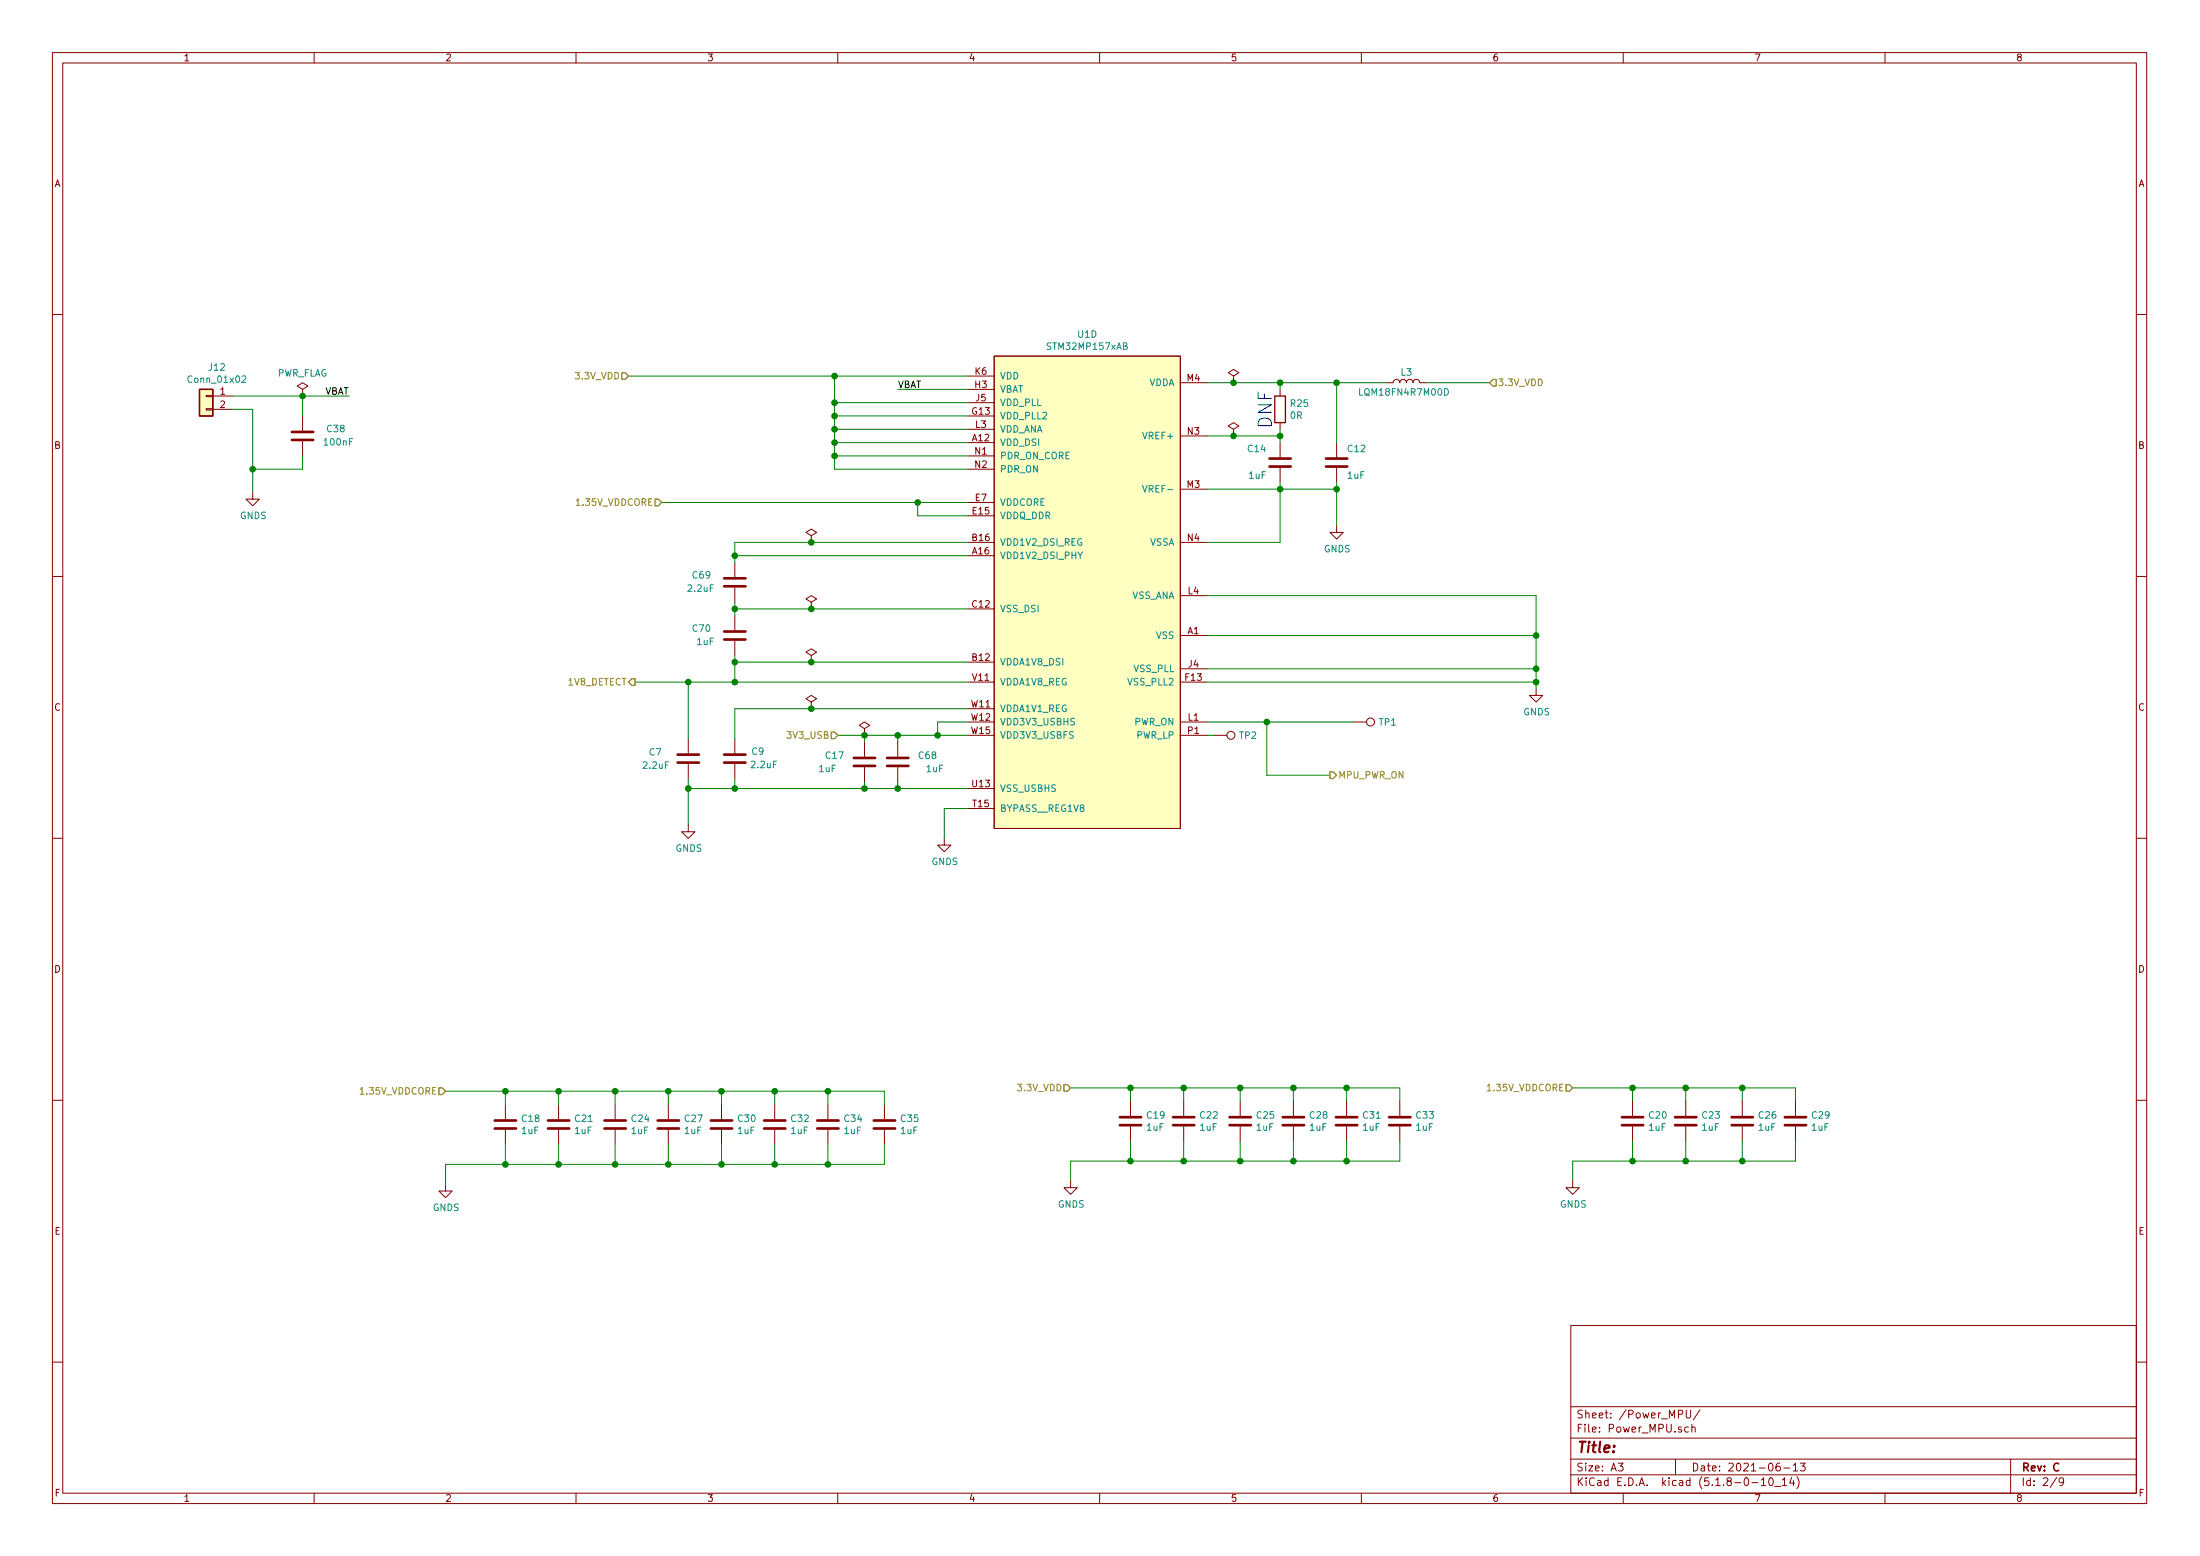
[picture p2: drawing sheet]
EESchema Schematic File Version 4
EELAYER 30 0
EELAYER END
$Descr A3 16535 11693
encoding utf-8
Sheet 2 9
Title ""
Date "2021-06-13"
Rev "C"
Comp ""
Comment1 ""
Comment2 ""
Comment3 ""
Comment4 ""
$EndDescr
$Comp
L power:GNDS #PWR?
U 1 1
P 11550 5175
AR Path="/6046CE0A" Ref="#PWR?"  Part="1" 
AR Path="/6044C48A/6046CE0A" Ref="#PWR026"  Part="1" 
F 0 "#PWR026" H 11550 4925 50  0001 C CNN
F 1 "GNDS" H 11555 5002 50  0000 C CNN
F 2 "" H 11550 5175 50  0001 C CNN
F 3 "" H 11550 5175 50  0001 C CNN
	1    11550 5175
	1    0    0    -1  
$EndComp
$Comp
L Device:C C?
U 1 1
P 6500 5725
AR Path="/6046CFB5" Ref="C?"  Part="1" 
AR Path="/6044C48A/6046CFB5" Ref="C17"  Part="1" 
F 0 "C17" H 6200 5775 50  0000 L CNN
F 1 "1uF" H 6150 5675 50  0000 L CNN
F 2 "Capacitor_SMD:C_0402_1005Metric_Pad0.74x0.62mm_HandSolder" H 6538 5575 50  0001 C CNN
F 3 "https://datasheet.lcsc.com/szlcsc/1810201223_Taiyo-Yuden-LMK105BJ105KV-F_C87145.pdf" H 6500 5725 50  0001 C CNN
F 4 "Taiyo Yuden" H 6500 5725 50  0001 C CNN "Mfr"
F 5 "LMK105BJ105KV-F" H 6500 5725 50  0001 C CNN "PartNo"
F 6 "C52923" H 6500 5725 50  0001 C CNN "LCSC"
F 7 "~" H 6500 5725 50  0001 C CNN "Comment"
F 8 "~" H 6500 5725 50  0001 C CNN "Mouser"
	1    6500 5725
	1    0    0    -1  
$EndComp
Wire Wire Line
	5175 5925 5175 6200
$Comp
L power:GNDS #PWR?
U 1 1
P 5175 6200
AR Path="/6046CFBC" Ref="#PWR?"  Part="1" 
AR Path="/6044C48A/6046CFBC" Ref="#PWR025"  Part="1" 
F 0 "#PWR025" H 5175 5950 50  0001 C CNN
F 1 "GNDS" H 5180 6027 50  0000 C CNN
F 2 "" H 5175 6200 50  0001 C CNN
F 3 "" H 5175 6200 50  0001 C CNN
	1    5175 6200
	1    0    0    -1  
$EndComp
Wire Wire Line
	7050 5525 7050 5425
$Comp
L Device:C C?
U 1 1
P 3800 8450
AR Path="/5FF50A66" Ref="C?"  Part="1" 
AR Path="/6044C48A/5FF50A66" Ref="C18"  Part="1" 
F 0 "C18" H 3915 8496 50  0000 L CNN
F 1 "1uF" H 3915 8405 50  0000 L CNN
F 2 "Capacitor_SMD:C_0402_1005Metric_Pad0.74x0.62mm_HandSolder" H 3838 8300 50  0001 C CNN
F 3 "https://datasheet.lcsc.com/szlcsc/1810201223_Taiyo-Yuden-LMK105BJ105KV-F_C87145.pdf" H 3800 8450 50  0001 C CNN
F 4 "Taiyo Yuden" H 3800 8450 50  0001 C CNN "Mfr"
F 5 "LMK105BJ105KV-F" H 3800 8450 50  0001 C CNN "PartNo"
F 6 "C52923" H 3800 8450 50  0001 C CNN "LCSC"
F 7 "~" H 3800 8450 50  0001 C CNN "Comment"
F 8 "~" H 3800 8450 50  0001 C CNN "Mouser"
	1    3800 8450
	1    0    0    -1  
$EndComp
Wire Wire Line
	6650 8200 6225 8200
Wire Wire Line
	3800 8300 3800 8200
Connection ~ 3800 8200
Wire Wire Line
	3800 8200 3350 8200
Wire Wire Line
	3800 8600 3800 8750
Wire Wire Line
	3800 8750 3350 8750
Wire Wire Line
	3350 8750 3350 8900
$Comp
L power:GNDS #PWR029
U 1 1
P 3350 8900
F 0 "#PWR029" H 3350 8650 50  0001 C CNN
F 1 "GNDS" H 3355 8727 50  0000 C CNN
F 2 "" H 3350 8900 50  0001 C CNN
F 3 "" H 3350 8900 50  0001 C CNN
	1    3350 8900
	1    0    0    -1  
$EndComp
Connection ~ 3800 8750
$Comp
L Device:C C?
U 1 1
P 4200 8450
AR Path="/6000B640" Ref="C?"  Part="1" 
AR Path="/6044C48A/6000B640" Ref="C21"  Part="1" 
F 0 "C21" H 4315 8496 50  0000 L CNN
F 1 "1uF" H 4315 8405 50  0000 L CNN
F 2 "Capacitor_SMD:C_0402_1005Metric_Pad0.74x0.62mm_HandSolder" H 4238 8300 50  0001 C CNN
F 3 "https://datasheet.lcsc.com/szlcsc/1810201223_Taiyo-Yuden-LMK105BJ105KV-F_C87145.pdf" H 4200 8450 50  0001 C CNN
F 4 "Taiyo Yuden" H 4200 8450 50  0001 C CNN "Mfr"
F 5 "LMK105BJ105KV-F" H 4200 8450 50  0001 C CNN "PartNo"
F 6 "C52923" H 4200 8450 50  0001 C CNN "LCSC"
F 7 "~" H 4200 8450 50  0001 C CNN "Comment"
F 8 "~" H 4200 8450 50  0001 C CNN "Mouser"
	1    4200 8450
	1    0    0    -1  
$EndComp
Wire Wire Line
	4200 8300 4200 8200
Wire Wire Line
	4200 8600 4200 8750
$Comp
L Device:C C?
U 1 1
P 4625 8450
AR Path="/60031D34" Ref="C?"  Part="1" 
AR Path="/6044C48A/60031D34" Ref="C24"  Part="1" 
F 0 "C24" H 4740 8496 50  0000 L CNN
F 1 "1uF" H 4740 8405 50  0000 L CNN
F 2 "Capacitor_SMD:C_0402_1005Metric_Pad0.74x0.62mm_HandSolder" H 4663 8300 50  0001 C CNN
F 3 "https://datasheet.lcsc.com/szlcsc/1810201223_Taiyo-Yuden-LMK105BJ105KV-F_C87145.pdf" H 4625 8450 50  0001 C CNN
F 4 "Taiyo Yuden" H 4625 8450 50  0001 C CNN "Mfr"
F 5 "LMK105BJ105KV-F" H 4625 8450 50  0001 C CNN "PartNo"
F 6 "C52923" H 4625 8450 50  0001 C CNN "LCSC"
F 7 "~" H 4625 8450 50  0001 C CNN "Comment"
F 8 "~" H 4625 8450 50  0001 C CNN "Mouser"
	1    4625 8450
	1    0    0    -1  
$EndComp
Wire Wire Line
	4625 8300 4625 8200
Wire Wire Line
	4625 8600 4625 8750
$Comp
L Device:C C?
U 1 1
P 5025 8450
AR Path="/60058B96" Ref="C?"  Part="1" 
AR Path="/6044C48A/60058B96" Ref="C27"  Part="1" 
F 0 "C27" H 5140 8496 50  0000 L CNN
F 1 "1uF" H 5140 8405 50  0000 L CNN
F 2 "Capacitor_SMD:C_0402_1005Metric_Pad0.74x0.62mm_HandSolder" H 5063 8300 50  0001 C CNN
F 3 "https://datasheet.lcsc.com/szlcsc/1810201223_Taiyo-Yuden-LMK105BJ105KV-F_C87145.pdf" H 5025 8450 50  0001 C CNN
F 4 "Taiyo Yuden" H 5025 8450 50  0001 C CNN "Mfr"
F 5 "LMK105BJ105KV-F" H 5025 8450 50  0001 C CNN "PartNo"
F 6 "C52923" H 5025 8450 50  0001 C CNN "LCSC"
F 7 "~" H 5025 8450 50  0001 C CNN "Comment"
F 8 "~" H 5025 8450 50  0001 C CNN "Mouser"
	1    5025 8450
	1    0    0    -1  
$EndComp
Wire Wire Line
	5025 8300 5025 8200
Wire Wire Line
	5025 8600 5025 8750
$Comp
L Device:C C?
U 1 1
P 5425 8450
AR Path="/600803D3" Ref="C?"  Part="1" 
AR Path="/6044C48A/600803D3" Ref="C30"  Part="1" 
F 0 "C30" H 5540 8496 50  0000 L CNN
F 1 "1uF" H 5540 8405 50  0000 L CNN
F 2 "Capacitor_SMD:C_0402_1005Metric_Pad0.74x0.62mm_HandSolder" H 5463 8300 50  0001 C CNN
F 3 "https://datasheet.lcsc.com/szlcsc/1810201223_Taiyo-Yuden-LMK105BJ105KV-F_C87145.pdf" H 5425 8450 50  0001 C CNN
F 4 "Taiyo Yuden" H 5425 8450 50  0001 C CNN "Mfr"
F 5 "LMK105BJ105KV-F" H 5425 8450 50  0001 C CNN "PartNo"
F 6 "C52923" H 5425 8450 50  0001 C CNN "LCSC"
F 7 "~" H 5425 8450 50  0001 C CNN "Comment"
F 8 "~" H 5425 8450 50  0001 C CNN "Mouser"
	1    5425 8450
	1    0    0    -1  
$EndComp
Wire Wire Line
	5425 8300 5425 8200
Wire Wire Line
	5425 8600 5425 8750
$Comp
L Device:C C?
U 1 1
P 5825 8450
AR Path="/600A87DD" Ref="C?"  Part="1" 
AR Path="/6044C48A/600A87DD" Ref="C32"  Part="1" 
F 0 "C32" H 5940 8496 50  0000 L CNN
F 1 "1uF" H 5940 8405 50  0000 L CNN
F 2 "Capacitor_SMD:C_0402_1005Metric_Pad0.74x0.62mm_HandSolder" H 5863 8300 50  0001 C CNN
F 3 "https://datasheet.lcsc.com/szlcsc/1810201223_Taiyo-Yuden-LMK105BJ105KV-F_C87145.pdf" H 5825 8450 50  0001 C CNN
F 4 "Taiyo Yuden" H 5825 8450 50  0001 C CNN "Mfr"
F 5 "LMK105BJ105KV-F" H 5825 8450 50  0001 C CNN "PartNo"
F 6 "C52923" H 5825 8450 50  0001 C CNN "LCSC"
F 7 "~" H 5825 8450 50  0001 C CNN "Comment"
F 8 "~" H 5825 8450 50  0001 C CNN "Mouser"
	1    5825 8450
	1    0    0    -1  
$EndComp
Wire Wire Line
	5825 8300 5825 8200
Wire Wire Line
	5825 8600 5825 8750
$Comp
L Device:C C?
U 1 1
P 6225 8450
AR Path="/600D14FC" Ref="C?"  Part="1" 
AR Path="/6044C48A/600D14FC" Ref="C34"  Part="1" 
F 0 "C34" H 6340 8496 50  0000 L CNN
F 1 "1uF" H 6340 8405 50  0000 L CNN
F 2 "Capacitor_SMD:C_0402_1005Metric_Pad0.74x0.62mm_HandSolder" H 6263 8300 50  0001 C CNN
F 3 "https://datasheet.lcsc.com/szlcsc/1810201223_Taiyo-Yuden-LMK105BJ105KV-F_C87145.pdf" H 6225 8450 50  0001 C CNN
F 4 "Taiyo Yuden" H 6225 8450 50  0001 C CNN "Mfr"
F 5 "LMK105BJ105KV-F" H 6225 8450 50  0001 C CNN "PartNo"
F 6 "C52923" H 6225 8450 50  0001 C CNN "LCSC"
F 7 "~" H 6225 8450 50  0001 C CNN "Comment"
F 8 "~" H 6225 8450 50  0001 C CNN "Mouser"
	1    6225 8450
	1    0    0    -1  
$EndComp
Wire Wire Line
	6225 8300 6225 8200
Wire Wire Line
	6225 8600 6225 8750
$Comp
L Device:C C?
U 1 1
P 6650 8450
AR Path="/600FAA91" Ref="C?"  Part="1" 
AR Path="/6044C48A/600FAA91" Ref="C35"  Part="1" 
F 0 "C35" H 6765 8496 50  0000 L CNN
F 1 "1uF" H 6765 8405 50  0000 L CNN
F 2 "Capacitor_SMD:C_0402_1005Metric_Pad0.74x0.62mm_HandSolder" H 6688 8300 50  0001 C CNN
F 3 "https://datasheet.lcsc.com/szlcsc/1810201223_Taiyo-Yuden-LMK105BJ105KV-F_C87145.pdf" H 6650 8450 50  0001 C CNN
F 4 "Taiyo Yuden" H 6650 8450 50  0001 C CNN "Mfr"
F 5 "LMK105BJ105KV-F" H 6650 8450 50  0001 C CNN "PartNo"
F 6 "C52923" H 6650 8450 50  0001 C CNN "LCSC"
F 7 "~" H 6650 8450 50  0001 C CNN "Comment"
F 8 "~" H 6650 8450 50  0001 C CNN "Mouser"
	1    6650 8450
	1    0    0    -1  
$EndComp
Wire Wire Line
	6650 8300 6650 8200
Wire Wire Line
	6650 8600 6650 8750
Connection ~ 4200 8200
Wire Wire Line
	4200 8200 3800 8200
Connection ~ 4625 8200
Wire Wire Line
	4625 8200 4200 8200
Connection ~ 5025 8200
Wire Wire Line
	5025 8200 4625 8200
Connection ~ 5425 8200
Wire Wire Line
	5425 8200 5025 8200
Connection ~ 5825 8200
Wire Wire Line
	5825 8200 5425 8200
Connection ~ 6225 8200
Connection ~ 4200 8750
Wire Wire Line
	4200 8750 4625 8750
Connection ~ 4625 8750
Wire Wire Line
	4625 8750 5025 8750
Connection ~ 5025 8750
Wire Wire Line
	5025 8750 5425 8750
Connection ~ 5425 8750
Wire Wire Line
	5425 8750 5825 8750
Connection ~ 5825 8750
Wire Wire Line
	5825 8750 6225 8750
Connection ~ 6225 8750
Wire Wire Line
	6225 8750 6650 8750
$Comp
L Device:C C?
U 1 1
P 8500 8425
AR Path="/601B4546" Ref="C?"  Part="1" 
AR Path="/6044C48A/601B4546" Ref="C19"  Part="1" 
F 0 "C19" H 8615 8471 50  0000 L CNN
F 1 "1uF" H 8615 8380 50  0000 L CNN
F 2 "Capacitor_SMD:C_0402_1005Metric_Pad0.74x0.62mm_HandSolder" H 8538 8275 50  0001 C CNN
F 3 "https://datasheet.lcsc.com/szlcsc/1810201223_Taiyo-Yuden-LMK105BJ105KV-F_C87145.pdf" H 8500 8425 50  0001 C CNN
F 4 "Taiyo Yuden" H 8500 8425 50  0001 C CNN "Mfr"
F 5 "LMK105BJ105KV-F" H 8500 8425 50  0001 C CNN "PartNo"
F 6 "C52923" H 8500 8425 50  0001 C CNN "LCSC"
F 7 "~" H 8500 8425 50  0001 C CNN "Comment"
F 8 "~" H 8500 8425 50  0001 C CNN "Mouser"
	1    8500 8425
	1    0    0    -1  
$EndComp
Wire Wire Line
	8500 8275 8500 8175
Connection ~ 8500 8175
Wire Wire Line
	8500 8175 8050 8175
Wire Wire Line
	8500 8575 8500 8725
Wire Wire Line
	8500 8725 8050 8725
Wire Wire Line
	8050 8725 8050 8875
$Comp
L power:GNDS #PWR031
U 1 1
P 8050 8875
F 0 "#PWR031" H 8050 8625 50  0001 C CNN
F 1 "GNDS" H 8055 8702 50  0000 C CNN
F 2 "" H 8050 8875 50  0001 C CNN
F 3 "" H 8050 8875 50  0001 C CNN
	1    8050 8875
	1    0    0    -1  
$EndComp
Wire Wire Line
	8500 8725 8900 8725
Connection ~ 8500 8725
$Comp
L Device:C C?
U 1 1
P 8900 8425
AR Path="/601B4564" Ref="C?"  Part="1" 
AR Path="/6044C48A/601B4564" Ref="C22"  Part="1" 
F 0 "C22" H 9015 8471 50  0000 L CNN
F 1 "1uF" H 9015 8380 50  0000 L CNN
F 2 "Capacitor_SMD:C_0402_1005Metric_Pad0.74x0.62mm_HandSolder" H 8938 8275 50  0001 C CNN
F 3 "https://datasheet.lcsc.com/szlcsc/1810201223_Taiyo-Yuden-LMK105BJ105KV-F_C87145.pdf" H 8900 8425 50  0001 C CNN
F 4 "Taiyo Yuden" H 8900 8425 50  0001 C CNN "Mfr"
F 5 "LMK105BJ105KV-F" H 8900 8425 50  0001 C CNN "PartNo"
F 6 "C52923" H 8900 8425 50  0001 C CNN "LCSC"
F 7 "~" H 8900 8425 50  0001 C CNN "Comment"
F 8 "~" H 8900 8425 50  0001 C CNN "Mouser"
	1    8900 8425
	1    0    0    -1  
$EndComp
Wire Wire Line
	8900 8275 8900 8175
Wire Wire Line
	8900 8575 8900 8725
$Comp
L Device:C C?
U 1 1
P 9325 8425
AR Path="/601B456E" Ref="C?"  Part="1" 
AR Path="/6044C48A/601B456E" Ref="C25"  Part="1" 
F 0 "C25" H 9440 8471 50  0000 L CNN
F 1 "1uF" H 9440 8380 50  0000 L CNN
F 2 "Capacitor_SMD:C_0402_1005Metric_Pad0.74x0.62mm_HandSolder" H 9363 8275 50  0001 C CNN
F 3 "https://datasheet.lcsc.com/szlcsc/1810201223_Taiyo-Yuden-LMK105BJ105KV-F_C87145.pdf" H 9325 8425 50  0001 C CNN
F 4 "Taiyo Yuden" H 9325 8425 50  0001 C CNN "Mfr"
F 5 "LMK105BJ105KV-F" H 9325 8425 50  0001 C CNN "PartNo"
F 6 "C52923" H 9325 8425 50  0001 C CNN "LCSC"
F 7 "~" H 9325 8425 50  0001 C CNN "Comment"
F 8 "~" H 9325 8425 50  0001 C CNN "Mouser"
	1    9325 8425
	1    0    0    -1  
$EndComp
Wire Wire Line
	9325 8275 9325 8175
Wire Wire Line
	9325 8575 9325 8725
$Comp
L Device:C C?
U 1 1
P 9725 8425
AR Path="/601B4578" Ref="C?"  Part="1" 
AR Path="/6044C48A/601B4578" Ref="C28"  Part="1" 
F 0 "C28" H 9840 8471 50  0000 L CNN
F 1 "1uF" H 9840 8380 50  0000 L CNN
F 2 "Capacitor_SMD:C_0402_1005Metric_Pad0.74x0.62mm_HandSolder" H 9763 8275 50  0001 C CNN
F 3 "https://datasheet.lcsc.com/szlcsc/1810201223_Taiyo-Yuden-LMK105BJ105KV-F_C87145.pdf" H 9725 8425 50  0001 C CNN
F 4 "Taiyo Yuden" H 9725 8425 50  0001 C CNN "Mfr"
F 5 "LMK105BJ105KV-F" H 9725 8425 50  0001 C CNN "PartNo"
F 6 "C52923" H 9725 8425 50  0001 C CNN "LCSC"
F 7 "~" H 9725 8425 50  0001 C CNN "Comment"
F 8 "~" H 9725 8425 50  0001 C CNN "Mouser"
	1    9725 8425
	1    0    0    -1  
$EndComp
Wire Wire Line
	9725 8275 9725 8175
Wire Wire Line
	9725 8575 9725 8725
$Comp
L Device:C C?
U 1 1
P 10125 8425
AR Path="/601B4582" Ref="C?"  Part="1" 
AR Path="/6044C48A/601B4582" Ref="C31"  Part="1" 
F 0 "C31" H 10240 8471 50  0000 L CNN
F 1 "1uF" H 10240 8380 50  0000 L CNN
F 2 "Capacitor_SMD:C_0402_1005Metric_Pad0.74x0.62mm_HandSolder" H 10163 8275 50  0001 C CNN
F 3 "https://datasheet.lcsc.com/szlcsc/1810201223_Taiyo-Yuden-LMK105BJ105KV-F_C87145.pdf" H 10125 8425 50  0001 C CNN
F 4 "Taiyo Yuden" H 10125 8425 50  0001 C CNN "Mfr"
F 5 "LMK105BJ105KV-F" H 10125 8425 50  0001 C CNN "PartNo"
F 6 "C52923" H 10125 8425 50  0001 C CNN "LCSC"
F 7 "~" H 10125 8425 50  0001 C CNN "Comment"
F 8 "~" H 10125 8425 50  0001 C CNN "Mouser"
	1    10125 8425
	1    0    0    -1  
$EndComp
Wire Wire Line
	10125 8275 10125 8175
Wire Wire Line
	10125 8575 10125 8725
$Comp
L Device:C C?
U 1 1
P 10525 8425
AR Path="/601B458C" Ref="C?"  Part="1" 
AR Path="/6044C48A/601B458C" Ref="C33"  Part="1" 
F 0 "C33" H 10640 8471 50  0000 L CNN
F 1 "1uF" H 10640 8380 50  0000 L CNN
F 2 "Capacitor_SMD:C_0402_1005Metric_Pad0.74x0.62mm_HandSolder" H 10563 8275 50  0001 C CNN
F 3 "https://datasheet.lcsc.com/szlcsc/1810201223_Taiyo-Yuden-LMK105BJ105KV-F_C87145.pdf" H 10525 8425 50  0001 C CNN
F 4 "Taiyo Yuden" H 10525 8425 50  0001 C CNN "Mfr"
F 5 "LMK105BJ105KV-F" H 10525 8425 50  0001 C CNN "PartNo"
F 6 "C52923" H 10525 8425 50  0001 C CNN "LCSC"
F 7 "~" H 10525 8425 50  0001 C CNN "Comment"
F 8 "~" H 10525 8425 50  0001 C CNN "Mouser"
	1    10525 8425
	1    0    0    -1  
$EndComp
Connection ~ 8900 8175
Wire Wire Line
	8900 8175 8500 8175
Connection ~ 9325 8175
Wire Wire Line
	9325 8175 8900 8175
Connection ~ 9725 8175
Wire Wire Line
	9725 8175 9325 8175
Connection ~ 10125 8175
Wire Wire Line
	10125 8175 9725 8175
Wire Wire Line
	10525 8175 10125 8175
Connection ~ 8900 8725
Wire Wire Line
	8900 8725 9325 8725
Connection ~ 9325 8725
Wire Wire Line
	9325 8725 9725 8725
Connection ~ 9725 8725
Wire Wire Line
	9725 8725 10125 8725
Connection ~ 10125 8725
Wire Wire Line
	10125 8725 10525 8725
$Comp
L Device:C C?
U 1 1
P 12275 8425
AR Path="/60293373" Ref="C?"  Part="1" 
AR Path="/6044C48A/60293373" Ref="C20"  Part="1" 
F 0 "C20" H 12390 8471 50  0000 L CNN
F 1 "1uF" H 12390 8380 50  0000 L CNN
F 2 "Capacitor_SMD:C_0402_1005Metric_Pad0.74x0.62mm_HandSolder" H 12313 8275 50  0001 C CNN
F 3 "https://datasheet.lcsc.com/szlcsc/1810201223_Taiyo-Yuden-LMK105BJ105KV-F_C87145.pdf" H 12275 8425 50  0001 C CNN
F 4 "Taiyo Yuden" H 12275 8425 50  0001 C CNN "Mfr"
F 5 "LMK105BJ105KV-F" H 12275 8425 50  0001 C CNN "PartNo"
F 6 "C52923" H 12275 8425 50  0001 C CNN "LCSC"
F 7 "~" H 12275 8425 50  0001 C CNN "Comment"
F 8 "~" H 12275 8425 50  0001 C CNN "Mouser"
	1    12275 8425
	1    0    0    -1  
$EndComp
Wire Wire Line
	12275 8275 12275 8175
Connection ~ 12275 8175
Wire Wire Line
	12275 8175 11825 8175
Wire Wire Line
	12275 8575 12275 8725
Wire Wire Line
	12275 8725 11825 8725
Wire Wire Line
	11825 8725 11825 8875
$Comp
L power:GNDS #PWR033
U 1 1
P 11825 8875
F 0 "#PWR033" H 11825 8625 50  0001 C CNN
F 1 "GNDS" H 11830 8702 50  0000 C CNN
F 2 "" H 11825 8875 50  0001 C CNN
F 3 "" H 11825 8875 50  0001 C CNN
	1    11825 8875
	1    0    0    -1  
$EndComp
Wire Wire Line
	12275 8725 12675 8725
Connection ~ 12275 8725
$Comp
L Device:C C?
U 1 1
P 12675 8425
AR Path="/6029338A" Ref="C?"  Part="1" 
AR Path="/6044C48A/6029338A" Ref="C23"  Part="1" 
F 0 "C23" H 12790 8471 50  0000 L CNN
F 1 "1uF" H 12790 8380 50  0000 L CNN
F 2 "Capacitor_SMD:C_0402_1005Metric_Pad0.74x0.62mm_HandSolder" H 12713 8275 50  0001 C CNN
F 3 "https://datasheet.lcsc.com/szlcsc/1810201223_Taiyo-Yuden-LMK105BJ105KV-F_C87145.pdf" H 12675 8425 50  0001 C CNN
F 4 "Taiyo Yuden" H 12675 8425 50  0001 C CNN "Mfr"
F 5 "LMK105BJ105KV-F" H 12675 8425 50  0001 C CNN "PartNo"
F 6 "C52923" H 12675 8425 50  0001 C CNN "LCSC"
F 7 "~" H 12675 8425 50  0001 C CNN "Comment"
F 8 "~" H 12675 8425 50  0001 C CNN "Mouser"
	1    12675 8425
	1    0    0    -1  
$EndComp
Wire Wire Line
	12675 8275 12675 8175
Wire Wire Line
	12675 8575 12675 8725
$Comp
L Device:C C?
U 1 1
P 13100 8425
AR Path="/60293394" Ref="C?"  Part="1" 
AR Path="/6044C48A/60293394" Ref="C26"  Part="1" 
F 0 "C26" H 13215 8471 50  0000 L CNN
F 1 "1uF" H 13215 8380 50  0000 L CNN
F 2 "Capacitor_SMD:C_0402_1005Metric_Pad0.74x0.62mm_HandSolder" H 13138 8275 50  0001 C CNN
F 3 "https://datasheet.lcsc.com/szlcsc/1810201223_Taiyo-Yuden-LMK105BJ105KV-F_C87145.pdf" H 13100 8425 50  0001 C CNN
F 4 "Taiyo Yuden" H 13100 8425 50  0001 C CNN "Mfr"
F 5 "LMK105BJ105KV-F" H 13100 8425 50  0001 C CNN "PartNo"
F 6 "C52923" H 13100 8425 50  0001 C CNN "LCSC"
F 7 "~" H 13100 8425 50  0001 C CNN "Comment"
F 8 "~" H 13100 8425 50  0001 C CNN "Mouser"
	1    13100 8425
	1    0    0    -1  
$EndComp
Wire Wire Line
	13100 8275 13100 8175
Wire Wire Line
	13100 8575 13100 8725
$Comp
L Device:C C?
U 1 1
P 13500 8425
AR Path="/6029339E" Ref="C?"  Part="1" 
AR Path="/6044C48A/6029339E" Ref="C29"  Part="1" 
F 0 "C29" H 13615 8471 50  0000 L CNN
F 1 "1uF" H 13615 8380 50  0000 L CNN
F 2 "Capacitor_SMD:C_0402_1005Metric_Pad0.74x0.62mm_HandSolder" H 13538 8275 50  0001 C CNN
F 3 "https://datasheet.lcsc.com/szlcsc/1810201223_Taiyo-Yuden-LMK105BJ105KV-F_C87145.pdf" H 13500 8425 50  0001 C CNN
F 4 "Taiyo Yuden" H 13500 8425 50  0001 C CNN "Mfr"
F 5 "LMK105BJ105KV-F" H 13500 8425 50  0001 C CNN "PartNo"
F 6 "C52923" H 13500 8425 50  0001 C CNN "LCSC"
F 7 "~" H 13500 8425 50  0001 C CNN "Comment"
F 8 "~" H 13500 8425 50  0001 C CNN "Mouser"
	1    13500 8425
	1    0    0    -1  
$EndComp
Wire Wire Line
	13500 8275 13500 8175
Wire Wire Line
	13500 8575 13500 8725
Connection ~ 12675 8175
Wire Wire Line
	12675 8175 12275 8175
Connection ~ 13100 8175
Wire Wire Line
	13100 8175 12675 8175
Wire Wire Line
	13500 8175 13100 8175
Connection ~ 12675 8725
Wire Wire Line
	12675 8725 13100 8725
Connection ~ 13100 8725
Wire Wire Line
	13100 8725 13500 8725
Wire Wire Line
	6500 5525 6300 5525
Connection ~ 6500 5525
Text HLabel 6300 5525 0    50   Input ~ 0
3V3_USB
Wire Wire Line
	3800 8750 4200 8750
Wire Wire Line
	5825 8200 6225 8200
Wire Wire Line
	10525 8175 10525 8275
Wire Wire Line
	7275 5525 7050 5525
Wire Wire Line
	7275 5425 7050 5425
$Comp
L Device:L L?
U 1 1
P 10575 2875
AR Path="/6046CF1F" Ref="L?"  Part="1" 
AR Path="/6044C48A/6046CF1F" Ref="L3"  Part="1" 
F 0 "L3" V 10650 2875 50  0000 C CNN
F 1 "LQM18FN4R7M00D " V 10500 2875 50  0000 C CNN
F 2 "Inductor_SMD:L_0603_1608Metric_Pad1.05x0.95mm_HandSolder" H 10575 2875 50  0001 C CNN
F 3 "https://www.mouser.co.uk/datasheet/2/281/JELF243B-0012-1633801.pdf" H 10575 2875 50  0001 C CNN
F 4 "~" H 10575 2875 50  0001 C CNN "Mfr"
F 5 "~" H 10575 2875 50  0001 C CNN "PartNo"
F 6 "~" H 10575 2875 50  0001 C CNN "LCSC"
F 7 "~" H 10575 2875 50  0001 C CNN "Comment"
F 8 "81-LQM18FN4R7M00D " H 10575 2875 50  0001 C CNN "Mouser"
	1    10575 2875
	0    1    -1   0   
$EndComp
$Comp
L Device:C C?
U 1 1
P 9625 3475
AR Path="/6046CF55" Ref="C?"  Part="1" 
AR Path="/6044C48A/6046CF55" Ref="C14"  Part="1" 
F 0 "C14" H 9725 3375 50  0000 L CNN
F 1 "1uF" H 9725 3575 50  0000 L CNN
F 2 "Capacitor_SMD:C_0402_1005Metric_Pad0.74x0.62mm_HandSolder" H 9663 3325 50  0001 C CNN
F 3 "https://datasheet.lcsc.com/szlcsc/1810201223_Taiyo-Yuden-LMK105BJ105KV-F_C87145.pdf" H 9625 3475 50  0001 C CNN
F 4 "Taiyo Yuden" H 9625 3475 50  0001 C CNN "Mfr"
F 5 "LMK105BJ105KV-F" H 9625 3475 50  0001 C CNN "PartNo"
F 6 "C52923" H 9625 3475 50  0001 C CNN "LCSC"
F 7 "~" H 9625 3475 50  0001 C CNN "Comment"
F 8 "~" H 9625 3475 50  0001 C CNN "Mouser"
	1    9625 3475
	-1   0    0    1   
$EndComp
$Comp
L Device:C C?
U 1 1
P 10050 3475
AR Path="/6046CF3F" Ref="C?"  Part="1" 
AR Path="/6044C48A/6046CF3F" Ref="C12"  Part="1" 
F 0 "C12" H 10125 3375 50  0000 L CNN
F 1 "1uF" H 10125 3575 50  0000 L CNN
F 2 "Capacitor_SMD:C_0402_1005Metric_Pad0.74x0.62mm_HandSolder" H 10088 3325 50  0001 C CNN
F 3 "https://datasheet.lcsc.com/szlcsc/1810201223_Taiyo-Yuden-LMK105BJ105KV-F_C87145.pdf" H 10050 3475 50  0001 C CNN
F 4 "Taiyo Yuden" H 10050 3475 50  0001 C CNN "Mfr"
F 5 "LMK105BJ105KV-F" H 10050 3475 50  0001 C CNN "PartNo"
F 6 "C52923" H 10050 3475 50  0001 C CNN "LCSC"
F 7 "~" H 10050 3475 50  0001 C CNN "Comment"
F 8 "~" H 10050 3475 50  0001 C CNN "Mouser"
	1    10050 3475
	1    0    0    1   
$EndComp
Wire Wire Line
	9075 4475 11550 4475
Wire Wire Line
	7275 3225 6275 3225
Wire Wire Line
	7275 3125 6275 3125
Connection ~ 6275 3125
Wire Wire Line
	6275 3125 6275 3225
Wire Wire Line
	10525 8575 10525 8725
$Comp
L power:PWR_FLAG #FLG?
U 1 1
P 6500 5525
AR Path="/5FBD70AB/60330FAB" Ref="#FLG?"  Part="1" 
AR Path="/6044C48A/60330FAB" Ref="#FLG0104"  Part="1" 
F 0 "#FLG0104" H 6500 5600 50  0001 C CNN
F 1 "PWR_FLAG" H 6500 5698 50  0001 C CNN
F 2 "" H 6500 5525 50  0001 C CNN
F 3 "~" H 6500 5525 50  0001 C CNN
	1    6500 5525
	1    0    0    -1  
$EndComp
Wire Wire Line
	5175 5125 4775 5125
$Comp
L power:GNDS #PWR06
U 1 1
P 10050 3950
F 0 "#PWR06" H 10050 3700 50  0001 C CNN
F 1 "GNDS" H 10055 3777 50  0000 C CNN
F 2 "" H 10050 3950 50  0001 C CNN
F 3 "" H 10050 3950 50  0001 C CNN
	1    10050 3950
	1    0    0    -1  
$EndComp
Wire Wire Line
	9075 4075 9625 4075
Wire Wire Line
	9625 4075 9625 3675
Wire Wire Line
	9625 3675 9075 3675
Wire Wire Line
	9625 3625 9625 3675
Connection ~ 9625 3675
Wire Wire Line
	9625 3325 9625 3275
Wire Wire Line
	9625 3275 9275 3275
Wire Wire Line
	9625 3675 10050 3675
Wire Wire Line
	10050 3675 10050 3625
Wire Wire Line
	10050 3950 10050 3675
Connection ~ 10050 3675
Wire Wire Line
	10050 3325 10050 2875
Connection ~ 10050 2875
Wire Wire Line
	10050 2875 10425 2875
Wire Wire Line
	10725 2875 11200 2875
Wire Wire Line
	9075 2875 9275 2875
Wire Wire Line
	9625 2925 9625 2875
Connection ~ 9625 2875
Wire Wire Line
	9625 2875 10050 2875
Wire Wire Line
	9625 3225 9625 3275
Connection ~ 9625 3275
Wire Wire Line
	7275 3025 6275 3025
Connection ~ 6275 3025
Wire Wire Line
	6275 3025 6275 3125
Wire Wire Line
	7275 3325 6275 3325
Wire Wire Line
	6275 3325 6275 3225
Connection ~ 6275 3225
Wire Wire Line
	7275 3875 6900 3875
Wire Wire Line
	6900 3875 6900 3775
Wire Wire Line
	7275 4075 6100 4075
Wire Wire Line
	5525 4075 5525 4175
Wire Wire Line
	5525 4175 7275 4175
$Comp
L Device:C C?
U 1 1
P 5525 4375
AR Path="/60017834" Ref="C?"  Part="1" 
AR Path="/6044C48A/60017834" Ref="C69"  Part="1" 
F 0 "C69" H 5700 4325 50  0000 L CNN
F 1 "2.2uF" H 5675 4425 50  0000 L CNN
F 2 "Capacitor_SMD:C_0402_1005Metric_Pad0.74x0.62mm_HandSolder" H 5563 4225 50  0001 C CNN
F 3 "https://datasheet.lcsc.com/szlcsc/1810201223_Taiyo-Yuden-LMK105BJ105KV-F_C87145.pdf" H 5525 4375 50  0001 C CNN
F 4 "Taiyo Yuden" H 5525 4375 50  0001 C CNN "Mfr"
F 5 "LMK105BJ105KV-F" H 5525 4375 50  0001 C CNN "PartNo"
F 6 "~" H 5525 4375 50  0001 C CNN "LCSC"
F 7 "~" H 5525 4375 50  0001 C CNN "Comment"
F 8 "~" H 5525 4375 50  0001 C CNN "Mouser"
	1    5525 4375
	-1   0    0    1   
$EndComp
Wire Wire Line
	5525 4225 5525 4175
Connection ~ 5525 4175
Wire Wire Line
	5525 4525 5525 4575
Wire Wire Line
	5525 4575 6100 4575
$Comp
L Device:C C?
U 1 1
P 5525 4775
AR Path="/6005BDFD" Ref="C?"  Part="1" 
AR Path="/6044C48A/6005BDFD" Ref="C70"  Part="1" 
F 0 "C70" H 5700 4725 50  0000 L CNN
F 1 "1uF" H 5675 4825 50  0000 L CNN
F 2 "Capacitor_SMD:C_0402_1005Metric_Pad0.74x0.62mm_HandSolder" H 5563 4625 50  0001 C CNN
F 3 "https://datasheet.lcsc.com/szlcsc/1810201223_Taiyo-Yuden-LMK105BJ105KV-F_C87145.pdf" H 5525 4775 50  0001 C CNN
F 4 "Taiyo Yuden" H 5525 4775 50  0001 C CNN "Mfr"
F 5 "LMK105BJ105KV-F" H 5525 4775 50  0001 C CNN "PartNo"
F 6 "C52923" H 5525 4775 50  0001 C CNN "LCSC"
F 7 "~" H 5525 4775 50  0001 C CNN "Comment"
F 8 "~" H 5525 4775 50  0001 C CNN "Mouser"
	1    5525 4775
	-1   0    0    1   
$EndComp
Wire Wire Line
	5525 4625 5525 4575
Wire Wire Line
	5525 4925 5525 4975
Wire Wire Line
	5525 4975 6100 4975
Wire Wire Line
	5525 5125 5525 4975
Connection ~ 5525 4975
$Comp
L Device:C C?
U 1 1
P 6750 5725
AR Path="/601457B5" Ref="C?"  Part="1" 
AR Path="/6044C48A/601457B5" Ref="C68"  Part="1" 
F 0 "C68" H 6450 5775 50  0000 L CNN
F 1 "1uF" H 6400 5675 50  0000 L CNN
F 2 "Capacitor_SMD:C_0402_1005Metric_Pad0.74x0.62mm_HandSolder" H 6788 5575 50  0001 C CNN
F 3 "https://datasheet.lcsc.com/szlcsc/1810201223_Taiyo-Yuden-LMK105BJ105KV-F_C87145.pdf" H 6750 5725 50  0001 C CNN
F 4 "Taiyo Yuden" H 6750 5725 50  0001 C CNN "Mfr"
F 5 "LMK105BJ105KV-F" H 6750 5725 50  0001 C CNN "PartNo"
F 6 "C52923" H 6750 5725 50  0001 C CNN "LCSC"
F 7 "~" H 6750 5725 50  0001 C CNN "Comment"
F 8 "~" H 6750 5725 50  0001 C CNN "Mouser"
	1    6750 5725
	-1   0    0    -1  
$EndComp
Connection ~ 6750 5925
Wire Wire Line
	6750 5925 7275 5925
Connection ~ 6500 5925
Wire Wire Line
	6500 5925 6750 5925
$Comp
L Device:C C?
U 1 1
P 5175 5700
AR Path="/6016E5BD" Ref="C?"  Part="1" 
AR Path="/6044C48A/6016E5BD" Ref="C7"  Part="1" 
F 0 "C7" H 4875 5750 50  0000 L CNN
F 1 "2.2uF" H 4825 5650 50  0000 L CNN
F 2 "Capacitor_SMD:C_0402_1005Metric_Pad0.74x0.62mm_HandSolder" H 5213 5550 50  0001 C CNN
F 3 "https://datasheet.lcsc.com/szlcsc/1810201223_Taiyo-Yuden-LMK105BJ105KV-F_C87145.pdf" H 5175 5700 50  0001 C CNN
F 4 "Taiyo Yuden" H 5175 5700 50  0001 C CNN "Mfr"
F 5 "LMK105BJ105KV-F" H 5175 5700 50  0001 C CNN "PartNo"
F 6 "~" H 5175 5700 50  0001 C CNN "LCSC"
F 7 "~" H 5175 5700 50  0001 C CNN "Comment"
F 8 "~" H 5175 5700 50  0001 C CNN "Mouser"
	1    5175 5700
	1    0    0    -1  
$EndComp
Wire Wire Line
	5175 5125 5175 5550
Wire Wire Line
	5175 5850 5175 5925
Connection ~ 5175 5925
Wire Wire Line
	5175 5925 5525 5925
$Comp
L Device:C C?
U 1 1
P 5525 5700
AR Path="/601E4FFA" Ref="C?"  Part="1" 
AR Path="/6044C48A/601E4FFA" Ref="C9"  Part="1" 
F 0 "C9" H 5300 5650 50  0000 L CNN
F 1 "2.2uF" H 5200 5750 50  0000 L CNN
F 2 "Capacitor_SMD:C_0402_1005Metric_Pad0.74x0.62mm_HandSolder" H 5563 5550 50  0001 C CNN
F 3 "https://datasheet.lcsc.com/szlcsc/1810201223_Taiyo-Yuden-LMK105BJ105KV-F_C87145.pdf" H 5525 5700 50  0001 C CNN
F 4 "Taiyo Yuden" H 5525 5700 50  0001 C CNN "Mfr"
F 5 "LMK105BJ105KV-F" H 5525 5700 50  0001 C CNN "PartNo"
F 6 "~" H 5525 5700 50  0001 C CNN "LCSC"
F 7 "~" H 5525 5700 50  0001 C CNN "Comment"
F 8 "~" H 5525 5700 50  0001 C CNN "Mouser"
	1    5525 5700
	-1   0    0    1   
$EndComp
Wire Wire Line
	5525 5850 5525 5925
Wire Wire Line
	5525 5925 6500 5925
Connection ~ 7050 5525
Wire Wire Line
	6750 5875 6750 5925
Wire Wire Line
	6500 5875 6500 5925
Wire Wire Line
	6500 5525 6750 5525
Wire Wire Line
	6500 5525 6500 5575
Wire Wire Line
	6750 5575 6750 5525
Connection ~ 6750 5525
Wire Wire Line
	6750 5525 7050 5525
Wire Wire Line
	5525 5325 6100 5325
Wire Wire Line
	5525 5325 5525 5550
Connection ~ 5525 5925
Wire Wire Line
	11550 4475 11550 4775
Wire Wire Line
	9075 4775 11550 4775
Connection ~ 11550 4775
Wire Wire Line
	11550 4775 11550 5025
Wire Wire Line
	9075 5025 11550 5025
Connection ~ 11550 5025
Wire Wire Line
	11550 5025 11550 5125
Wire Wire Line
	9075 5125 11550 5125
Connection ~ 11550 5125
Wire Wire Line
	11550 5125 11550 5175
$Comp
L power:PWR_FLAG #FLG0103
U 1 1
P 9275 2875
F 0 "#FLG0103" H 9275 2950 50  0001 C CNN
F 1 "PWR_FLAG" H 9275 3048 50  0001 C CNN
F 2 "" H 9275 2875 50  0001 C CNN
F 3 "~" H 9275 2875 50  0001 C CNN
	1    9275 2875
	1    0    0    -1  
$EndComp
Connection ~ 9275 2875
Wire Wire Line
	9275 2875 9625 2875
$Comp
L power:PWR_FLAG #FLG0105
U 1 1
P 9275 3275
F 0 "#FLG0105" H 9275 3350 50  0001 C CNN
F 1 "PWR_FLAG" H 9275 3448 50  0001 C CNN
F 2 "" H 9275 3275 50  0001 C CNN
F 3 "~" H 9275 3275 50  0001 C CNN
	1    9275 3275
	1    0    0    -1  
$EndComp
Connection ~ 9275 3275
Wire Wire Line
	9275 3275 9075 3275
$Comp
L power:PWR_FLAG #FLG0106
U 1 1
P 6100 5325
F 0 "#FLG0106" H 6100 5400 50  0001 C CNN
F 1 "PWR_FLAG" H 6100 5498 50  0001 C CNN
F 2 "" H 6100 5325 50  0001 C CNN
F 3 "~" H 6100 5325 50  0001 C CNN
	1    6100 5325
	1    0    0    -1  
$EndComp
Connection ~ 5525 4575
Connection ~ 5525 5125
Wire Wire Line
	5525 5125 5175 5125
Wire Wire Line
	5525 5125 7275 5125
$Comp
L power:PWR_FLAG #FLG0110
U 1 1
P 6100 4975
F 0 "#FLG0110" H 6100 5050 50  0001 C CNN
F 1 "PWR_FLAG" H 6100 5148 50  0001 C CNN
F 2 "" H 6100 4975 50  0001 C CNN
F 3 "~" H 6100 4975 50  0001 C CNN
	1    6100 4975
	1    0    0    -1  
$EndComp
Connection ~ 6100 4975
Wire Wire Line
	6100 4975 7275 4975
Connection ~ 6100 5325
Wire Wire Line
	6100 5325 7275 5325
$Comp
L power:PWR_FLAG #FLG0112
U 1 1
P 6100 4575
F 0 "#FLG0112" H 6100 4650 50  0001 C CNN
F 1 "PWR_FLAG" H 6100 4748 50  0001 C CNN
F 2 "" H 6100 4575 50  0001 C CNN
F 3 "~" H 6100 4575 50  0001 C CNN
	1    6100 4575
	1    0    0    -1  
$EndComp
Connection ~ 6100 4575
Wire Wire Line
	6100 4575 7275 4575
$Comp
L power:PWR_FLAG #FLG0113
U 1 1
P 6100 4075
F 0 "#FLG0113" H 6100 4150 50  0001 C CNN
F 1 "PWR_FLAG" H 6100 4248 50  0001 C CNN
F 2 "" H 6100 4075 50  0001 C CNN
F 3 "~" H 6100 4075 50  0001 C CNN
	1    6100 4075
	1    0    0    -1  
$EndComp
Connection ~ 6100 4075
Wire Wire Line
	6100 4075 5525 4075
Connection ~ 5175 5125
Wire Wire Line
	7275 3525 6275 3525
Wire Wire Line
	6275 3525 6275 3425
Connection ~ 6275 3325
Wire Wire Line
	6275 3425 7275 3425
Connection ~ 6275 3425
Wire Wire Line
	6275 3425 6275 3325
Wire Wire Line
	7275 3775 6900 3775
Connection ~ 6900 3775
Wire Wire Line
	7275 6075 7100 6075
Wire Wire Line
	7100 6075 7100 6300
$Comp
L power:GNDS #PWR0102
U 1 1
P 7100 6300
F 0 "#PWR0102" H 7100 6050 50  0001 C CNN
F 1 "GNDS" H 7105 6127 50  0000 C CNN
F 2 "" H 7100 6300 50  0001 C CNN
F 3 "" H 7100 6300 50  0001 C CNN
	1    7100 6300
	1    0    0    -1  
$EndComp
Text HLabel 4975 3775 0    50   Input ~ 0
1.35V_VDDCORE
Wire Wire Line
	4975 3775 6900 3775
Text HLabel 4725 2825 0    50   Input ~ 0
3.3V_VDD
Wire Wire Line
	4725 2825 6275 2825
Text HLabel 11200 2875 2    50   Input ~ 0
3.3V_VDD
Text HLabel 3350 8200 0    50   Input ~ 0
1.35V_VDDCORE
Text HLabel 8050 8175 0    50   Input ~ 0
3.3V_VDD
Text HLabel 11825 8175 0    50   Input ~ 0
1.35V_VDDCORE
$Comp
L STM32MP15x:STM32MP157xAB U1
U 4 1
P 8175 4425
F 0 "U1" H 8175 6340 50  0000 C CNN
F 1 "STM32MP157xAB" H 8175 6249 50  0000 C CNN
F 2 "STM32MP151_LFBGA:BGA-354_19x19_16.0x16.0mm" H 8025 6325 50  0001 C CNN
F 3 "https://www.st.com/resource/en/datasheet/stm32mp151c.pdf" H 8825 4575 50  0001 C CNN
F 4 "~" H 8175 4425 50  0001 C CNN "Mfr"
F 5 "~" H 8175 4425 50  0001 C CNN "PartNo"
F 6 "~" H 8175 4425 50  0001 C CNN "LCSC"
F 7 "~" H 8175 4425 50  0001 C CNN "Comment"
F 8 "~" H 8175 4425 50  0001 C CNN "Mouser"
	4    8175 4425
	1    0    0    -1  
$EndComp
$Comp
L Connector:TestPoint TP1
U 1 1
P 10175 5425
F 0 "TP1" V 10175 5613 50  0000 L CNN
F 1 "TestPoint" V 10220 5613 50  0001 L CNN
F 2 "TestPoint:TestPoint_Pad_D1.0mm" H 10375 5425 50  0001 C CNN
F 3 "~" H 10375 5425 50  0001 C CNN
F 4 "~" H 10175 5425 50  0001 C CNN "Mfr"
F 5 "~" H 10175 5425 50  0001 C CNN "PartNo"
F 6 "~" H 10175 5425 50  0001 C CNN "LCSC"
F 7 "~" H 10175 5425 50  0001 C CNN "Comment"
F 8 "~" H 10175 5425 50  0001 C CNN "Mouser"
	1    10175 5425
	0    1    1    0   
$EndComp
Wire Wire Line
	9075 5425 9525 5425
Text HLabel 4775 5125 0    50   Output ~ 0
1V8_DETECT
Wire Wire Line
	9525 5425 9525 5825
Wire Wire Line
	9525 5825 10000 5825
Connection ~ 9525 5425
Wire Wire Line
	9525 5425 10175 5425
Text HLabel 10000 5825 2    50   Output ~ 0
MPU_PWR_ON
$Comp
L Device:R R25
U 1 1
P 9625 3075
F 0 "R25" H 9695 3121 50  0000 L CNN
F 1 "0R" H 9695 3030 50  0000 L CNN
F 2 "Capacitor_SMD:C_0402_1005Metric_Pad0.74x0.62mm_HandSolder" V 9555 3075 50  0001 C CNN
F 3 "~" H 9625 3075 50  0001 C CNN
F 4 "~" H 9625 3075 50  0001 C CNN "Comment"
F 5 "C25087" H 9625 3075 50  0001 C CNN "LCSC"
F 6 "~" H 9625 3075 50  0001 C CNN "Mfr"
F 7 "~" H 9625 3075 50  0001 C CNN "Mouser"
F 8 "~" H 9625 3075 50  0001 C CNN "PartNo"
	1    9625 3075
	1    0    0    -1  
$EndComp
Text Notes 9575 3225 1    100  ~ 0
DNF
$Comp
L Connector:TestPoint TP2
U 1 1
P 9125 5525
F 0 "TP2" V 9125 5713 50  0000 L CNN
F 1 "TestPoint" V 9170 5713 50  0001 L CNN
F 2 "TestPoint:TestPoint_Pad_D1.0mm" H 9325 5525 50  0001 C CNN
F 3 "~" H 9325 5525 50  0001 C CNN
F 4 "~" H 9125 5525 50  0001 C CNN "Mfr"
F 5 "~" H 9125 5525 50  0001 C CNN "PartNo"
F 6 "~" H 9125 5525 50  0001 C CNN "LCSC"
F 7 "~" H 9125 5525 50  0001 C CNN "Comment"
F 8 "~" H 9125 5525 50  0001 C CNN "Mouser"
	1    9125 5525
	0    1    1    0   
$EndComp
Wire Wire Line
	9125 5525 9075 5525
Connection ~ 6275 2825
Wire Wire Line
	6275 2825 7275 2825
Wire Wire Line
	6275 2825 6275 3025
Wire Wire Line
	7275 2925 6750 2925
Text Label 6750 2925 0    50   ~ 0
VBAT
Wire Wire Line
	1750 2975 2275 2975
Text Label 2625 2975 2    50   ~ 0
VBAT
$Comp
L Connector_Generic:Conn_01x02 J12
U 1 1
P 1550 2975
F 0 "J12" H 1468 3192 50  0000 C CNN
F 1 "Conn_01x02" H 1468 3101 50  0000 C CNN
F 2 "Connector_Molex:Molex_KK-254_AE-6410-02A_1x02_P2.54mm_Vertical" H 1550 2975 50  0001 C CNN
F 3 "~" H 1550 2975 50  0001 C CNN
F 4 "~" H 1550 2975 50  0001 C CNN "Comment"
F 5 "~" H 1550 2975 50  0001 C CNN "LCSC"
F 6 "~" H 1550 2975 50  0001 C CNN "Mfr"
F 7 "~" H 1550 2975 50  0001 C CNN "Mouser"
F 8 "~" H 1550 2975 50  0001 C CNN "PartNo"
	1    1550 2975
	-1   0    0    -1  
$EndComp
$Comp
L power:GNDS #PWR04
U 1 1
P 1900 3700
F 0 "#PWR04" H 1900 3450 50  0001 C CNN
F 1 "GNDS" H 1905 3527 50  0000 C CNN
F 2 "" H 1900 3700 50  0001 C CNN
F 3 "" H 1900 3700 50  0001 C CNN
	1    1900 3700
	1    0    0    -1  
$EndComp
$Comp
L Device:C C?
U 1 1
P 2275 3275
AR Path="/60619CD4" Ref="C?"  Part="1" 
AR Path="/6044C48A/60619CD4" Ref="C38"  Part="1" 
F 0 "C38" H 2450 3225 50  0000 L CNN
F 1 "100nF" H 2425 3325 50  0000 L CNN
F 2 "Capacitor_SMD:C_0402_1005Metric_Pad0.74x0.62mm_HandSolder" H 2313 3125 50  0001 C CNN
F 3 "~" H 2275 3275 50  0001 C CNN
F 4 "~" H 2275 3275 50  0001 C CNN "Mfr"
F 5 "~" H 2275 3275 50  0001 C CNN "PartNo"
F 6 "C1525" H 2275 3275 50  0001 C CNN "LCSC"
F 7 "~" H 2275 3275 50  0001 C CNN "Comment"
F 8 "~" H 2275 3275 50  0001 C CNN "Mouser"
	1    2275 3275
	1    0    0    1   
$EndComp
Wire Wire Line
	1750 3075 1900 3075
Wire Wire Line
	1900 3075 1900 3525
Wire Wire Line
	2275 3125 2275 2975
Connection ~ 2275 2975
Wire Wire Line
	2275 2975 2625 2975
Wire Wire Line
	2275 3425 2275 3525
Wire Wire Line
	2275 3525 1900 3525
Connection ~ 1900 3525
Wire Wire Line
	1900 3525 1900 3700
$Comp
L power:PWR_FLAG #FLG0111
U 1 1
P 2275 2975
F 0 "#FLG0111" H 2275 3050 50  0001 C CNN
F 1 "PWR_FLAG" H 2275 3148 50  0000 C CNN
F 2 "" H 2275 2975 50  0001 C CNN
F 3 "~" H 2275 2975 50  0001 C CNN
	1    2275 2975
	1    0    0    -1  
$EndComp
$EndSCHEMATC
